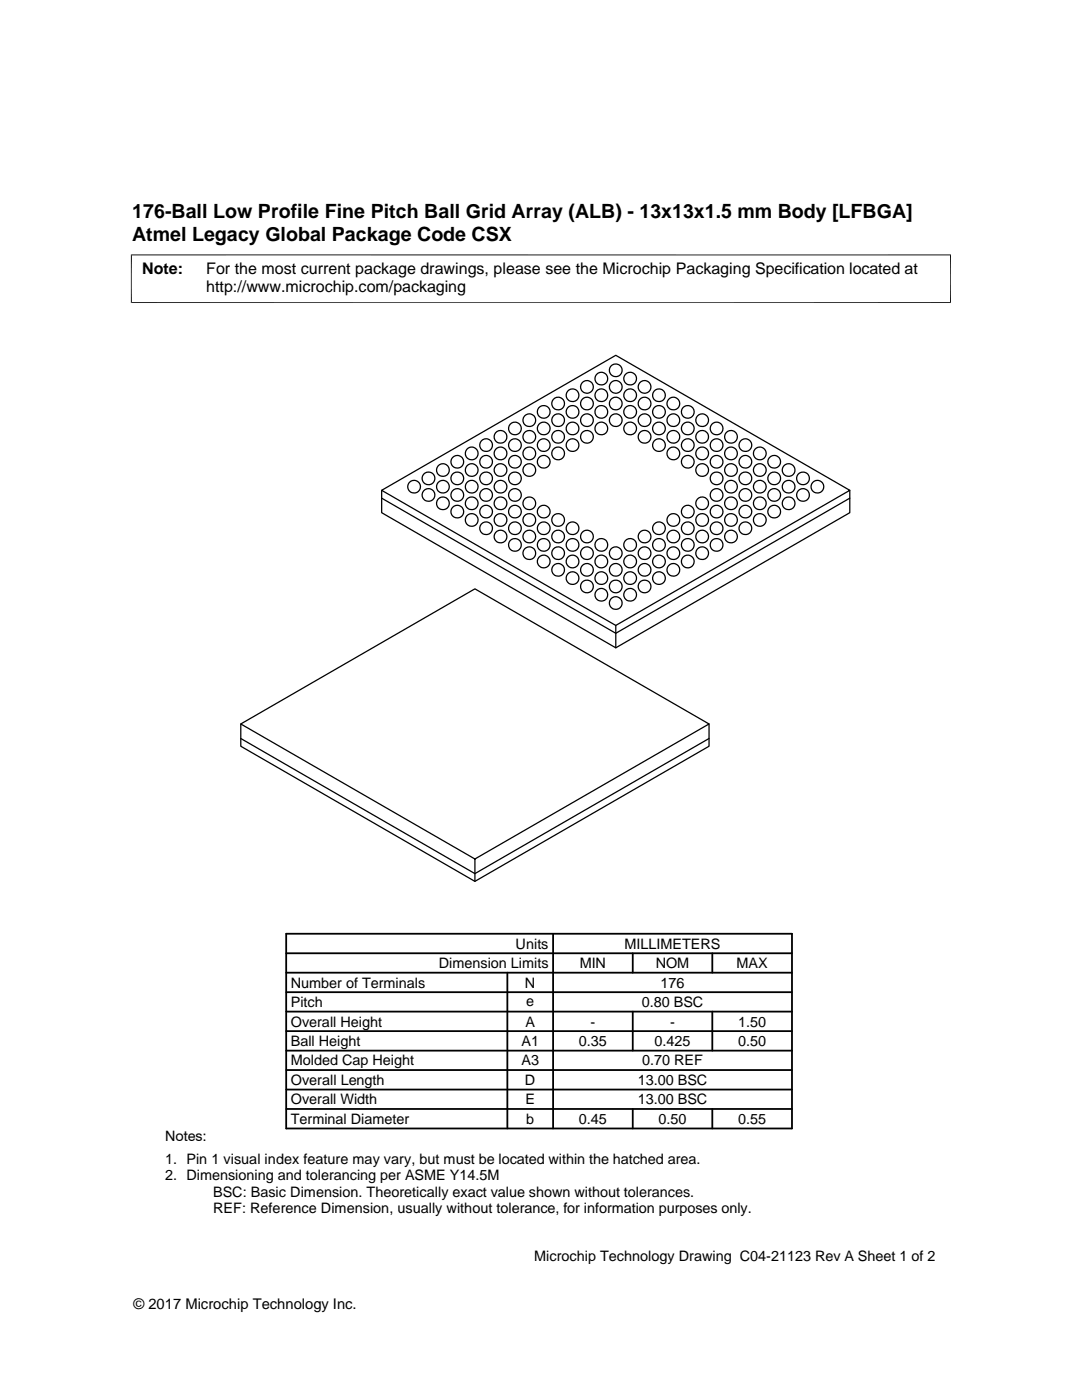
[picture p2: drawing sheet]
<svg xmlns="http://www.w3.org/2000/svg" width="216mm" height="279mm" viewBox="0 0 216 279" stroke-linecap="round" stroke-linejoin="round" font-family="sans-serif">
<g fill="none" stroke="#000" stroke-width=".25">
<path d="M76.2 97.9l46.7-27 46.7 27-46.7 26.9zM76.2 99.4l46.7 27 46.7-27M76.2 97.9v4.4l46.7 27 46.7-27v-4.4M122.9 124.8v4.5M48 144.5v4.4l46.8 27 46.7-27v-4.4M48 147.4l46.8 26.9 46.7-26.9M94.8 171.4l-46.8-26.9 46.8-27 46.7 27-46.7 26.9v4.5"/>
<circle cx="114.2" cy="78.9" r="1.27"/>
<circle cx="117.1" cy="77.2" r="1.27"/>
<circle cx="120" cy="78.9" r="1.27"/>
<circle cx="120" cy="75.6" r="1.27"/>
<circle cx="122.9" cy="77.2" r="1.27"/>
<circle cx="122.9" cy="73.9" r="1.27"/>
<circle cx="125.7" cy="78.9" r="1.27"/>
<circle cx="125.7" cy="75.6" r="1.27"/>
<circle cx="128.6" cy="77.2" r="1.27"/>
<circle cx="131.5" cy="78.9" r="1.27"/>
<circle cx="82.6" cy="97.1" r="1.27"/>
<circle cx="85.5" cy="98.8" r="1.27"/>
<circle cx="85.5" cy="95.5" r="1.27"/>
<circle cx="88.4" cy="97.1" r="1.27"/>
<circle cx="88.4" cy="93.8" r="1.27"/>
<circle cx="91.2" cy="92.2" r="1.27"/>
<circle cx="91.2" cy="98.8" r="1.27"/>
<circle cx="91.3" cy="95.5" r="1.27"/>
<circle cx="94.1" cy="97.1" r="1.27"/>
<circle cx="94.1" cy="93.8" r="1.27"/>
<circle cx="94.1" cy="90.5" r="1.27"/>
<circle cx="97" cy="92.2" r="1.27"/>
<circle cx="97" cy="98.8" r="1.27"/>
<circle cx="97" cy="88.8" r="1.27"/>
<circle cx="97" cy="95.5" r="1.27"/>
<circle cx="99.9" cy="87.2" r="1.27"/>
<circle cx="99.9" cy="97.1" r="1.27"/>
<circle cx="99.9" cy="93.8" r="1.27"/>
<circle cx="99.9" cy="90.5" r="1.27"/>
<circle cx="102.7" cy="92.2" r="1.27"/>
<circle cx="102.7" cy="98.8" r="1.27"/>
<circle cx="102.7" cy="88.8" r="1.27"/>
<circle cx="102.7" cy="85.5" r="1.27"/>
<circle cx="102.7" cy="95.5" r="1.27"/>
<circle cx="105.6" cy="87.2" r="1.27"/>
<circle cx="105.6" cy="83.9" r="1.27"/>
<circle cx="105.6" cy="93.8" r="1.27"/>
<circle cx="105.6" cy="90.5" r="1.27"/>
<circle cx="108.5" cy="92.2" r="1.27"/>
<circle cx="108.5" cy="88.8" r="1.27"/>
<circle cx="108.5" cy="85.5" r="1.27"/>
<circle cx="108.5" cy="82.2" r="1.27"/>
<circle cx="111.4" cy="87.2" r="1.27"/>
<circle cx="111.4" cy="83.9" r="1.27"/>
<circle cx="111.4" cy="80.5" r="1.27"/>
<circle cx="111.4" cy="90.5" r="1.27"/>
<circle cx="114.2" cy="88.8" r="1.27"/>
<circle cx="114.2" cy="85.5" r="1.27"/>
<circle cx="114.2" cy="82.2" r="1.27"/>
<circle cx="117.1" cy="87.2" r="1.27"/>
<circle cx="117.1" cy="83.9" r="1.27"/>
<circle cx="117.1" cy="80.5" r="1.27"/>
<circle cx="120" cy="85.5" r="1.27"/>
<circle cx="120" cy="82.2" r="1.27"/>
<circle cx="122.9" cy="83.9" r="1.27"/>
<circle cx="122.9" cy="80.5" r="1.27"/>
<circle cx="125.7" cy="85.5" r="1.27"/>
<circle cx="125.7" cy="82.2" r="1.27"/>
<circle cx="128.6" cy="87.2" r="1.27"/>
<circle cx="128.6" cy="83.9" r="1.27"/>
<circle cx="128.6" cy="80.5" r="1.27"/>
<circle cx="131.5" cy="88.8" r="1.27"/>
<circle cx="131.5" cy="85.5" r="1.27"/>
<circle cx="131.5" cy="82.2" r="1.27"/>
<circle cx="134.4" cy="87.2" r="1.28"/>
<circle cx="134.4" cy="83.9" r="1.27"/>
<circle cx="134.4" cy="80.5" r="1.27"/>
<circle cx="134.4" cy="90.5" r="1.27"/>
<circle cx="137.2" cy="92.2" r="1.27"/>
<circle cx="137.2" cy="88.8" r="1.27"/>
<circle cx="137.2" cy="85.5" r="1.27"/>
<circle cx="137.2" cy="82.2" r="1.27"/>
<circle cx="140.1" cy="87.2" r="1.27"/>
<circle cx="140.1" cy="83.9" r="1.27"/>
<circle cx="140.1" cy="93.8" r="1.27"/>
<circle cx="140.1" cy="90.5" r="1.27"/>
<circle cx="143" cy="92.2" r="1.27"/>
<circle cx="143" cy="98.8" r="1.27"/>
<circle cx="143" cy="88.8" r="1.27"/>
<circle cx="143" cy="85.5" r="1.27"/>
<circle cx="143" cy="95.5" r="1.27"/>
<circle cx="145.9" cy="87.2" r="1.27"/>
<circle cx="145.9" cy="97.1" r="1.27"/>
<circle cx="145.9" cy="93.8" r="1.27"/>
<circle cx="145.9" cy="90.5" r="1.27"/>
<circle cx="148.7" cy="92.2" r="1.27"/>
<circle cx="148.7" cy="98.8" r="1.27"/>
<circle cx="148.7" cy="88.8" r="1.27"/>
<circle cx="148.7" cy="95.5" r="1.27"/>
<circle cx="151.6" cy="97.1" r="1.27"/>
<circle cx="151.6" cy="93.8" r="1.27"/>
<circle cx="151.6" cy="90.5" r="1.27"/>
<circle cx="154.5" cy="92.2" r="1.27"/>
<circle cx="154.5" cy="98.8" r="1.27"/>
<circle cx="154.5" cy="95.5" r="1.27"/>
<circle cx="157.4" cy="97.1" r="1.27"/>
<circle cx="157.4" cy="93.8" r="1.27"/>
<circle cx="160.2" cy="98.8" r="1.27"/>
<circle cx="160.2" cy="95.5" r="1.27"/>
<circle cx="163.1" cy="97.1" r="1.27"/>
<circle cx="88.4" cy="100.5" r="1.27"/>
<circle cx="91.2" cy="102.1" r="1.27"/>
<circle cx="94.1" cy="100.5" r="1.27"/>
<circle cx="94.1" cy="103.8" r="1.27"/>
<circle cx="97" cy="105.4" r="1.27"/>
<circle cx="97" cy="102.1" r="1.27"/>
<circle cx="99.9" cy="100.5" r="1.27"/>
<circle cx="99.9" cy="107.1" r="1.27"/>
<circle cx="99.9" cy="103.8" r="1.27"/>
<circle cx="102.7" cy="108.7" r="1.27"/>
<circle cx="102.7" cy="105.4" r="1.27"/>
<circle cx="102.7" cy="102.1" r="1.27"/>
<circle cx="105.6" cy="100.5" r="1.27"/>
<circle cx="105.6" cy="110.4" r="1.27"/>
<circle cx="105.6" cy="107.1" r="1.27"/>
<circle cx="105.6" cy="103.8" r="1.26"/>
<circle cx="108.5" cy="108.8" r="1.28"/>
<circle cx="108.5" cy="105.4" r="1.27"/>
<circle cx="108.5" cy="102.1" r="1.27"/>
<circle cx="108.5" cy="112.1" r="1.27"/>
<circle cx="111.4" cy="113.7" r="1.27"/>
<circle cx="111.4" cy="110.4" r="1.27"/>
<circle cx="111.4" cy="107.1" r="1.27"/>
<circle cx="111.4" cy="103.8" r="1.27"/>
<circle cx="114.2" cy="108.8" r="1.27"/>
<circle cx="114.2" cy="105.4" r="1.27"/>
<circle cx="114.2" cy="115.4" r="1.27"/>
<circle cx="114.2" cy="112.1" r="1.27"/>
<circle cx="117.1" cy="113.7" r="1.27"/>
<circle cx="117.1" cy="110.4" r="1.27"/>
<circle cx="117.1" cy="107.1" r="1.27"/>
<circle cx="117.1" cy="117" r="1.27"/>
<circle cx="120" cy="108.8" r="1.28"/>
<circle cx="120" cy="118.7" r="1.27"/>
<circle cx="120" cy="115.4" r="1.27"/>
<circle cx="120" cy="112.1" r="1.27"/>
<circle cx="122.9" cy="113.7" r="1.27"/>
<circle cx="122.9" cy="110.4" r="1.27"/>
<circle cx="122.9" cy="117" r="1.27"/>
<circle cx="125.7" cy="108.8" r="1.27"/>
<circle cx="125.7" cy="118.7" r="1.27"/>
<circle cx="125.7" cy="115.4" r="1.27"/>
<circle cx="125.7" cy="112.1" r="1.27"/>
<circle cx="128.6" cy="113.7" r="1.27"/>
<circle cx="128.6" cy="110.4" r="1.27"/>
<circle cx="128.6" cy="107.1" r="1.27"/>
<circle cx="128.6" cy="117" r="1.27"/>
<circle cx="131.5" cy="108.7" r="1.27"/>
<circle cx="131.5" cy="105.4" r="1.27"/>
<circle cx="131.5" cy="112.1" r="1.27"/>
<circle cx="131.5" cy="115.4" r="1.27"/>
<circle cx="134.4" cy="113.7" r="1.27"/>
<circle cx="134.4" cy="110.4" r="1.27"/>
<circle cx="134.4" cy="107.1" r="1.27"/>
<circle cx="134.4" cy="103.8" r="1.27"/>
<circle cx="137.2" cy="108.8" r="1.28"/>
<circle cx="137.2" cy="105.4" r="1.27"/>
<circle cx="137.2" cy="102.1" r="1.27"/>
<circle cx="137.2" cy="112.1" r="1.27"/>
<circle cx="140.1" cy="100.5" r="1.27"/>
<circle cx="140.1" cy="110.4" r="1.27"/>
<circle cx="140.1" cy="107.1" r="1.27"/>
<circle cx="140.1" cy="103.8" r="1.27"/>
<circle cx="143" cy="108.8" r="1.27"/>
<circle cx="143" cy="105.4" r="1.27"/>
<circle cx="143" cy="102.1" r="1.27"/>
<circle cx="145.9" cy="100.5" r="1.27"/>
<circle cx="145.9" cy="107.1" r="1.27"/>
<circle cx="145.9" cy="103.8" r="1.27"/>
<circle cx="148.7" cy="105.4" r="1.27"/>
<circle cx="148.7" cy="102.1" r="1.27"/>
<circle cx="151.6" cy="100.5" r="1.28"/>
<circle cx="151.6" cy="103.8" r="1.27"/>
<circle cx="154.5" cy="102.1" r="1.27"/>
<circle cx="157.4" cy="100.5" r="1.27"/>
<circle cx="122.9" cy="120.4" r="1.27"/>
</g>
<path d="M26.1 50.9h163.7M26.2 50.8v9.7M189.7 50.8v9.7M26.1 60.4h163.7" fill="none" stroke="#000" stroke-width=".2"/>
<g fill="none" stroke="#000" stroke-width=".36">
<path d="M57.1 198h100.9M57.1 194.1h100.9M57.1 190.2h100.9M57.1 186.4h100.9v38.8h-100.9zM101.2 194.1v31.1M110.4 186.4v38.8M126.3 190.2v3.9M142.1 190.2v3.9M57.1 205.8h100.9M57.1 201.9h100.9M57.1 217.4h100.9M57.1 213.6h100.9"/>
<path d="M57.1 209.7h100.9M126.3 201.9v7.8M142.1 201.9v7.8M57.1 221.3h100.9M126.3 221.3v3.9M142.1 221.3v3.9"/>
</g>
<g font-size="3.9">
<text x="26.4" y="43.5">176-Ball Low Profile Fine Pitch Ball Grid Array (ALB) - 13x13x1.5 mm Body [LFBGA]</text>
<text x="26.4" y="48">Atmel Legacy Global Package Code CSX</text>
</g>
<g font-size="3.2">
<text x="28.4" y="54.6">Note:</text>
<text x="41.1" y="58.3">http://www.microchip.com/packaging</text>
<text x="41.1" y="54.6">For the most current package drawings, please see the Microchip Packaging Specification located at</text>
</g>
<g font-size="2.9">
<text x="102.9" y="189.3">Units</text>
<text x="124.6" y="189.3">MILLIMETERS</text>
<text x="58" y="197.1">Number of Terminals</text>
<text x="87.6" y="193.2">Dimension Limits</text>
<text x="104.8" y="197.1">N</text>
<text x="115.7" y="193.2">MIN</text>
<text x="130.8" y="193.2">NOM</text>
<text x="131.8" y="197.1">176</text>
<text x="147" y="193.2">MAX</text>
<text x="58" y="201">Pitch</text>
<text x="105" y="200.7">e</text>
<text x="128" y="201">0.80 BSC</text>
<text x="58" y="204.9">Overall Height</text>
<text x="58" y="208.7">Ball Height</text>
<text x="104.1" y="208.8">A1</text>
<text x="104.8" y="204.9">A</text>
<text x="115.5" y="208.7">0.35</text>
<text x="117.8" y="204.9">-</text>
<text x="130.6" y="208.7">0.425</text>
<text x="133.7" y="204.9">-</text>
<text x="147.3" y="204.9">1.50</text>
<text x="147.3" y="208.7">0.50</text>
<text x="58" y="212.6">Molded Cap Height</text>
<text x="104.1" y="212.6">A3</text>
<text x="128.1" y="212.6">0.70 REF</text>
<text x="58" y="216.5">Overall Length</text>
<text x="58" y="220.4">Overall Width</text>
<text x="104.8" y="216.5">D</text>
<text x="104.8" y="220.4">E</text>
<text x="127.3" y="216.5">13.00 BSC</text>
<text x="127.3" y="220.4">13.00 BSC</text>
<text x="32.9" y="227.6">Notes:</text>
<text x="58" y="224.3">Terminal Diameter</text>
<text x="105" y="224.3">b</text>
<text x="115.5" y="224.3">0.45</text>
<text x="131.4" y="224.3">0.50</text>
<text x="147.3" y="224.3">0.55</text>
<text x="32.9" y="232.2">1. Pin 1 visual index feature may vary, but must be located within the hatched area.</text>
<text x="32.9" y="235.5">2. Dimensioning and tolerancing per ASME Y14.5M</text>
<text x="42.5" y="238.8">BSC: Basic Dimension. Theoretically exact value shown without tolerances.</text>
<text x="42.5" y="242.2">REF: Reference Dimension, usually without tolerance, for information purposes only.</text>
<text x="106.6" y="251.7">Microchip Technology Drawing C04-21123 Rev A Sheet 1 of 2</text>
<text x="26.6" y="261.3">© 2017 Microchip Technology Inc.</text>
</g>
</svg>
